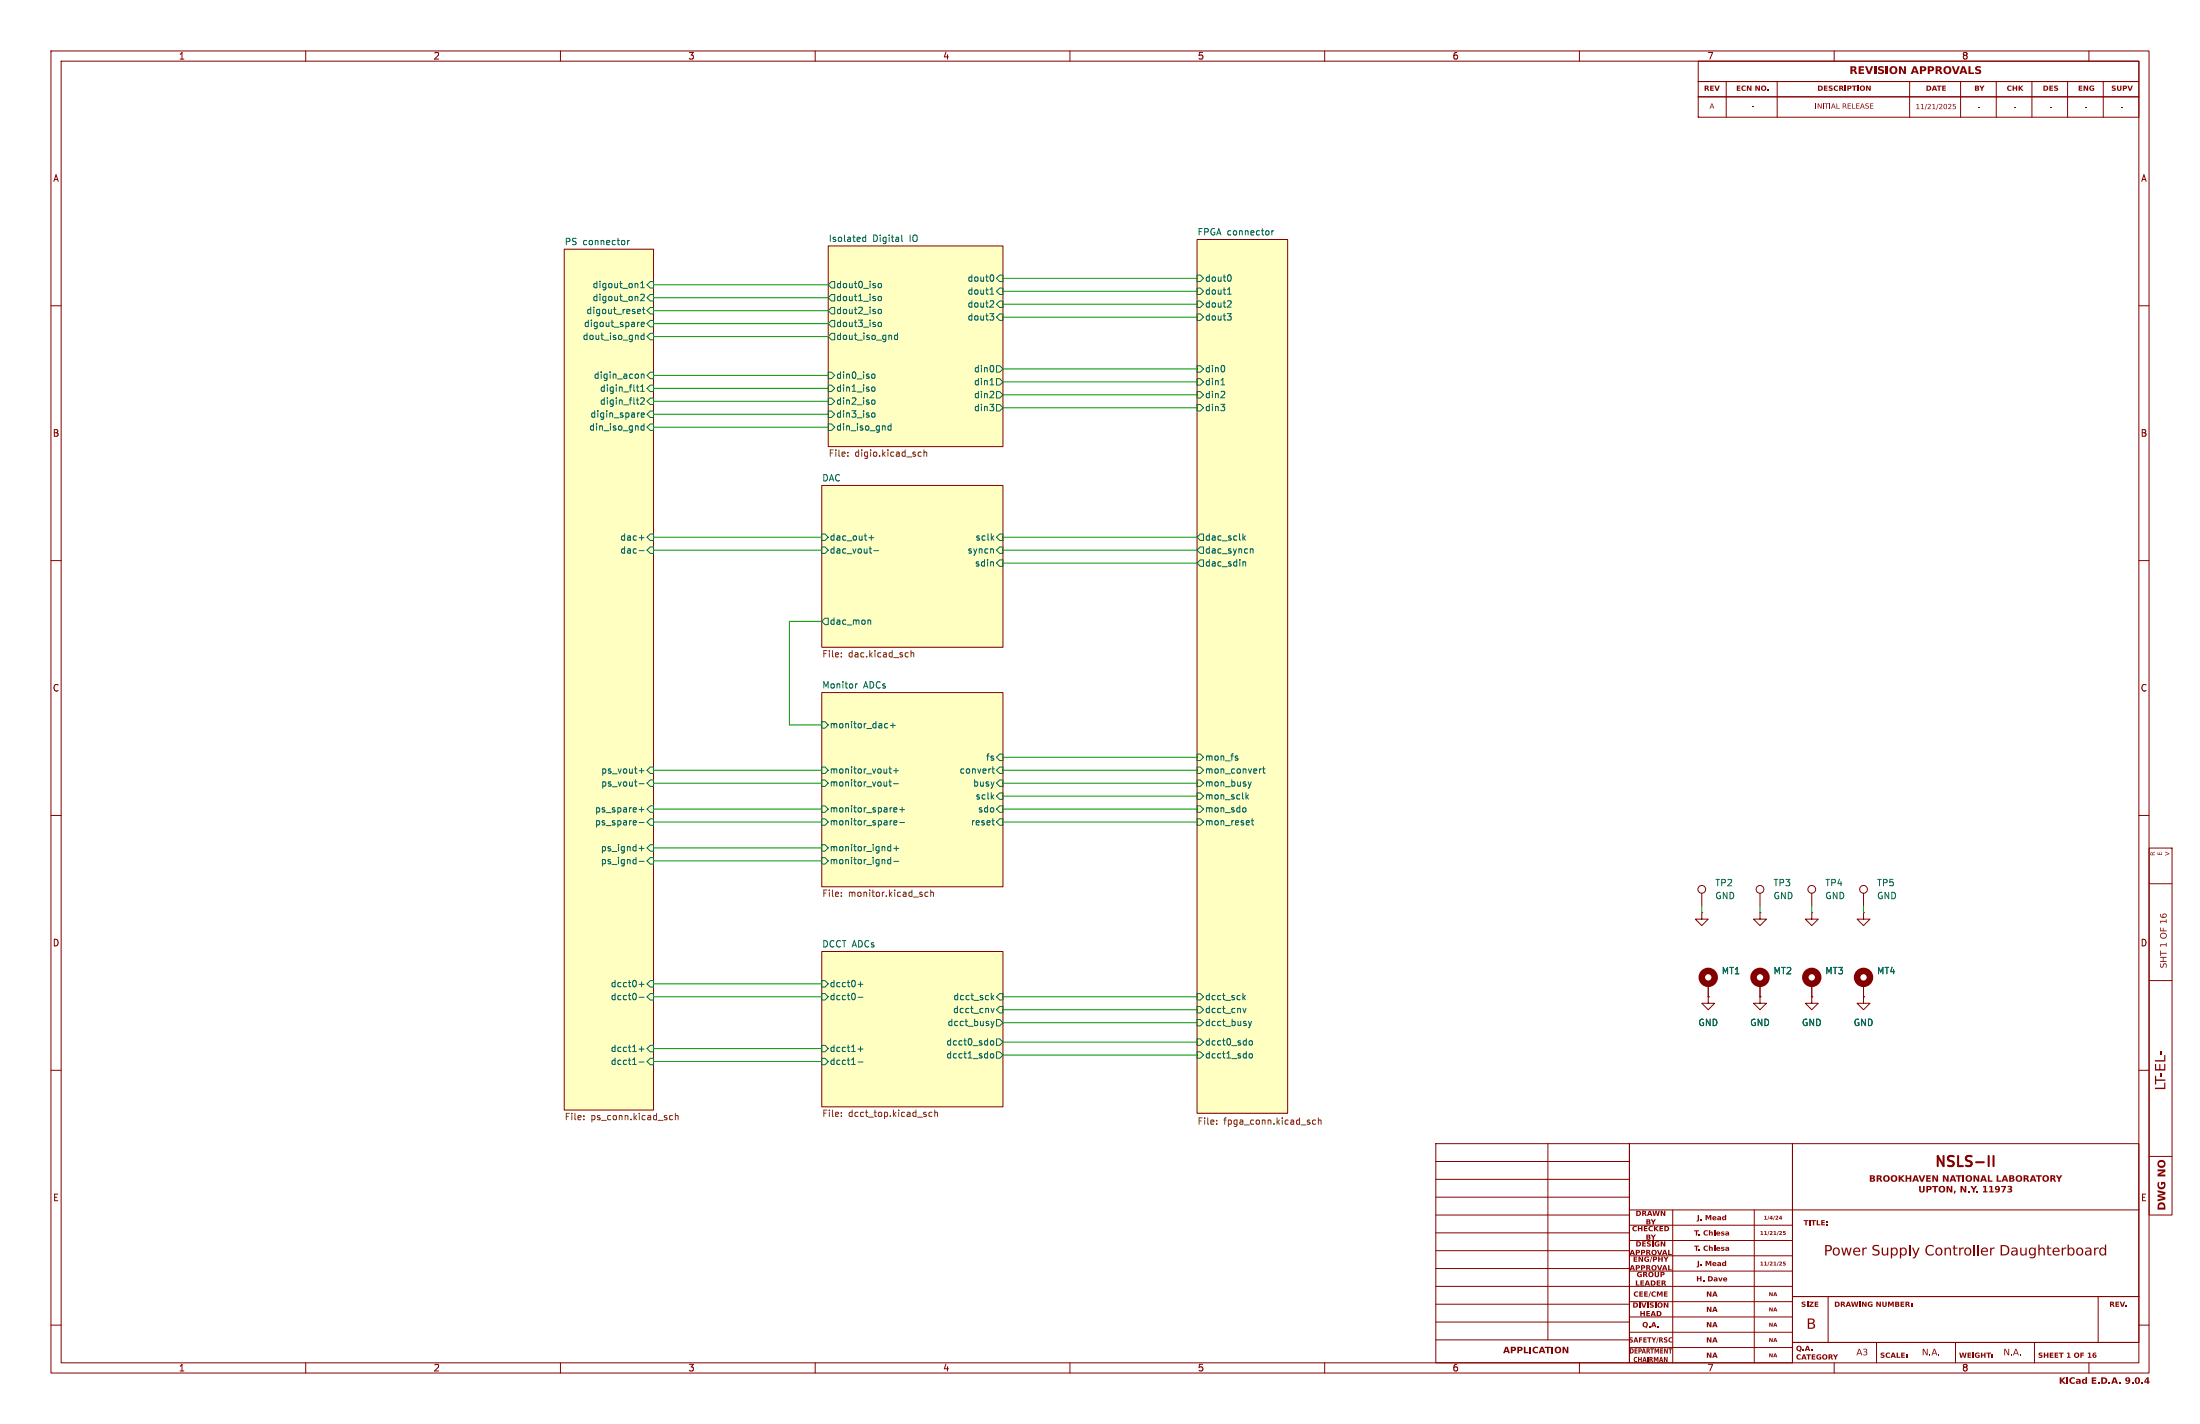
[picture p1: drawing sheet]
(kicad_sch
 (version 20250114)
 (generator "eeschema")
 (generator_version "9.0")
 (paper "B")
 (title_block
  (title "Power Supply Controller Daughterboard")
  (date "2025-11-21")
  (company "BNL"))
 (lib_symbols
  (symbol "Connector:TestPoint"
   (pin_numbers (hide yes))
   (pin_names
    (offset 0.762) (hide yes)) (exclude_from_sim no) (in_bom yes) (on_board yes)
   (property "Reference" "TP" (at 0 6.858 0) (effects (font (size 1.27 1.27))))
   (property "Value" "TestPoint" (at 0 5.08 0) (effects (font (size 1.27 1.27))))
   (property "Footprint" "" (at 5.08 0 0) (effects (font (size 1.27 1.27)) (hide yes)))
   (property "Datasheet" "~" (at 5.08 0 0) (effects (font (size 1.27 1.27)) (hide yes)))
   (property "Description" "test point" (at 0 0 0) (effects (font (size 1.27 1.27)) (hide yes)))
   (symbol "TestPoint_0_1"
    (circle (center 0 3.302) (radius 0.762) (stroke (width 0) (type default)) (fill (type none))))
   (symbol "TestPoint_1_1"
    (pin passive line (at 0 0 90) (length 2.54) (name "1" (effects (font (size 1.27 1.27)))) (number "1" (effects (font (size 1.27 1.27))))))
   (embedded_fonts no))
  (symbol "GND_1"
   (power)
   (pin_numbers (hide yes))
   (pin_names
    (offset 0) (hide yes)) (exclude_from_sim no) (in_bom yes) (on_board yes)
   (property "Reference" "#PWR" (at 0 -6.35 0) (effects (font (size 1.27 1.27)) (hide yes)))
   (property "Value" "GND" (at 0 -3.81 0) (effects (font (size 1.27 1.27))))
   (property "Footprint" "" (at 0 0 0) (effects (font (size 1.27 1.27)) (hide yes)))
   (property "Datasheet" "" (at 0 0 0) (effects (font (size 1.27 1.27)) (hide yes)))
   (property "Description" "Power symbol creates a global label with name \"GND\" , ground" (at 0 0 0) (effects (font (size 1.27 1.27)) (hide yes)))
   (symbol "GND_1_0_1"
    (polyline (pts (xy 0 0) (xy 0 -1.27) (xy 1.27 -1.27) (xy 0 -2.54) (xy -1.27 -1.27) (xy 0 -1.27)) (stroke (width 0) (type default)) (fill (type none))))
   (symbol "GND_1_1_1"
    (pin power_in line (at 0 0 270) (length 0) (name "~" (effects (font (size 1.27 1.27)))) (number "1" (effects (font (size 1.27 1.27))))))
   (embedded_fonts no))
  (symbol "Mechanical:MountingHole_Pad"
   (pin_numbers (hide yes))
   (pin_names
    (offset 1.016) (hide yes)) (exclude_from_sim no) (in_bom no) (on_board yes)
   (property "Reference" "H" (at 0 6.35 0) (effects (font (size 1.27 1.27))))
   (property "Value" "MountingHole_Pad" (at 0 4.445 0) (effects (font (size 1.27 1.27))))
   (property "Footprint" "" (at 0 0 0) (effects (font (size 1.27 1.27)) (hide yes)))
   (property "Datasheet" "~" (at 0 0 0) (effects (font (size 1.27 1.27)) (hide yes)))
   (property "Description" "Mounting Hole with connection" (at 0 0 0) (effects (font (size 1.27 1.27)) (hide yes)))
   (symbol "MountingHole_Pad_0_1"
    (circle (center 0 1.27) (radius 1.27) (stroke (width 1.27) (type default)) (fill (type none))))
   (symbol "MountingHole_Pad_1_1"
    (pin input line (at 0 -2.54 90) (length 2.54) (name "1" (effects (font (size 1.27 1.27)))) (number "1" (effects (font (size 1.27 1.27))))))
   (embedded_fonts no))
  (symbol "power:GND"
   (power)
   (pin_numbers (hide yes))
   (pin_names
    (offset 0) (hide yes)) (exclude_from_sim no) (in_bom yes) (on_board yes)
   (property "Reference" "#PWR" (at 0 -6.35 0) (effects (font (size 1.27 1.27)) (hide yes)))
   (property "Value" "GND" (at 0 -3.81 0) (effects (font (size 1.27 1.27))))
   (property "Footprint" "" (at 0 0 0) (effects (font (size 1.27 1.27)) (hide yes)))
   (property "Datasheet" "" (at 0 0 0) (effects (font (size 1.27 1.27)) (hide yes)))
   (property "Description" "Power symbol creates a global label with name \"GND\" , ground" (at 0 0 0) (effects (font (size 1.27 1.27)) (hide yes)))
   (symbol "GND_0_1"
    (polyline (pts (xy 0 0) (xy 0 -1.27) (xy 1.27 -1.27) (xy 0 -2.54) (xy -1.27 -1.27) (xy 0 -1.27)) (stroke (width 0) (type default)) (fill (type none))))
   (symbol "GND_1_1"
    (pin power_in line (at 0 0 270) (length 0) (name "~" (effects (font (size 1.27 1.27)))) (number "1" (effects (font (size 1.27 1.27))))))
   (embedded_fonts no)))
 (wire
  (pts (xy 128.27 55.88) (xy 162.56 55.88))
  (stroke (width 0) (type default)))
 (wire
  (pts (xy 355.6 179.07) (xy 355.6 177.8))
  (stroke (width 0) (type default)))
 (wire
  (pts (xy 196.85 151.13) (xy 234.95 151.13))
  (stroke (width 0) (type default)))
 (wire
  (pts (xy 196.85 107.95) (xy 234.95 107.95))
  (stroke (width 0) (type default)))
 (wire
  (pts (xy 196.85 77.47) (xy 234.95 77.47))
  (stroke (width 0) (type default)))
 (wire
  (pts (xy 128.27 76.2) (xy 162.56 76.2))
  (stroke (width 0) (type default)))
 (wire
  (pts (xy 196.85 62.23) (xy 234.95 62.23))
  (stroke (width 0) (type default)))
 (wire
  (pts (xy 196.85 204.47) (xy 234.95 204.47))
  (stroke (width 0) (type default)))
 (wire
  (pts (xy 196.85 110.49) (xy 234.95 110.49))
  (stroke (width 0) (type default)))
 (wire
  (pts (xy 128.27 168.91) (xy 161.29 168.91))
  (stroke (width 0) (type default)))
 (wire
  (pts (xy 196.85 207.01) (xy 234.95 207.01))
  (stroke (width 0) (type default)))
 (wire
  (pts (xy 128.27 195.58) (xy 161.29 195.58))
  (stroke (width 0) (type default)))
 (wire
  (pts (xy 128.27 81.28) (xy 162.56 81.28))
  (stroke (width 0) (type default)))
 (wire
  (pts (xy 196.85 153.67) (xy 234.95 153.67))
  (stroke (width 0) (type default)))
 (wire
  (pts (xy 128.27 107.95) (xy 161.29 107.95))
  (stroke (width 0) (type default)))
 (wire
  (pts (xy 128.27 73.66) (xy 162.56 73.66))
  (stroke (width 0) (type default)))
 (wire
  (pts (xy 365.76 179.07) (xy 365.76 177.8))
  (stroke (width 0) (type default)))
 (wire
  (pts (xy 128.27 66.04) (xy 162.56 66.04))
  (stroke (width 0) (type default)))
 (wire
  (pts (xy 196.85 105.41) (xy 234.95 105.41))
  (stroke (width 0) (type default)))
 (wire
  (pts (xy 196.85 57.15) (xy 234.95 57.15))
  (stroke (width 0) (type default)))
 (wire
  (pts (xy 196.85 54.61) (xy 234.95 54.61))
  (stroke (width 0) (type default)))
 (wire
  (pts (xy 128.27 60.96) (xy 162.56 60.96))
  (stroke (width 0) (type default)))
 (wire
  (pts (xy 128.27 193.04) (xy 161.29 193.04))
  (stroke (width 0) (type default)))
 (wire
  (pts (xy 128.27 161.29) (xy 161.29 161.29))
  (stroke (width 0) (type default)))
 (wire
  (pts (xy 196.85 80.01) (xy 234.95 80.01))
  (stroke (width 0) (type default)))
 (wire
  (pts (xy 196.85 74.93) (xy 234.95 74.93))
  (stroke (width 0) (type default)))
 (wire
  (pts (xy 128.27 208.28) (xy 161.29 208.28))
  (stroke (width 0) (type default)))
 (wire
  (pts (xy 128.27 83.82) (xy 162.56 83.82))
  (stroke (width 0) (type default)))
 (wire
  (pts (xy 196.85 161.29) (xy 234.95 161.29))
  (stroke (width 0) (type default)))
 (wire
  (pts (xy 161.29 121.92) (xy 154.94 121.92))
  (stroke (width 0) (type default)))
 (wire
  (pts (xy 128.27 151.13) (xy 161.29 151.13))
  (stroke (width 0) (type default)))
 (wire
  (pts (xy 196.85 198.12) (xy 234.95 198.12))
  (stroke (width 0) (type default)))
 (wire
  (pts (xy 334.01 179.07) (xy 334.01 177.8))
  (stroke (width 0) (type default)))
 (wire
  (pts (xy 196.85 72.39) (xy 234.95 72.39))
  (stroke (width 0) (type default)))
 (wire
  (pts (xy 128.27 166.37) (xy 161.29 166.37))
  (stroke (width 0) (type default)))
 (wire
  (pts (xy 128.27 78.74) (xy 162.56 78.74))
  (stroke (width 0) (type default)))
 (wire
  (pts (xy 128.27 105.41) (xy 161.29 105.41))
  (stroke (width 0) (type default)))
 (wire
  (pts (xy 196.85 195.58) (xy 234.95 195.58))
  (stroke (width 0) (type default)))
 (wire
  (pts (xy 196.85 200.66) (xy 234.95 200.66))
  (stroke (width 0) (type default)))
 (wire
  (pts (xy 345.44 179.07) (xy 345.44 177.8))
  (stroke (width 0) (type default)))
 (wire
  (pts (xy 154.94 121.92) (xy 154.94 142.24))
  (stroke (width 0) (type default)))
 (wire
  (pts (xy 196.85 158.75) (xy 234.95 158.75))
  (stroke (width 0) (type default)))
 (wire
  (pts (xy 128.27 153.67) (xy 161.29 153.67))
  (stroke (width 0) (type default)))
 (wire
  (pts (xy 128.27 58.42) (xy 162.56 58.42))
  (stroke (width 0) (type default)))
 (wire
  (pts (xy 128.27 205.74) (xy 161.29 205.74))
  (stroke (width 0) (type default)))
 (wire
  (pts (xy 128.27 158.75) (xy 161.29 158.75))
  (stroke (width 0) (type default)))
 (wire
  (pts (xy 196.85 156.21) (xy 234.95 156.21))
  (stroke (width 0) (type default)))
 (wire
  (pts (xy 154.94 142.24) (xy 161.29 142.24))
  (stroke (width 0) (type default)))
 (wire
  (pts (xy 196.85 59.69) (xy 234.95 59.69))
  (stroke (width 0) (type default)))
 (wire
  (pts (xy 128.27 63.5) (xy 162.56 63.5))
  (stroke (width 0) (type default)))
 (wire
  (pts (xy 196.85 148.59) (xy 234.95 148.59))
  (stroke (width 0) (type default)))
 (symbol
  (lib_name "GND_1")
  (lib_id "power:GND")
  (at 365.76 179.07 0)
  (unit 1)
  (exclude_from_sim no)
  (in_bom yes)
  (on_board yes)
  (dnp no)
  (fields_autoplaced yes)
  (property "Reference" "#PWR0219" (at 365.76 185.42 0) (effects (font (size 1.27 1.27)) (hide yes)))
  (property "Value" "GND" (at 365.76 184.15 0) (effects (font (size 1.27 1.27)) (hide yes)))
  (property "Footprint" "" (at 365.76 179.07 0) (effects (font (size 1.27 1.27)) (hide yes)))
  (property "Datasheet" "" (at 365.76 179.07 0) (effects (font (size 1.27 1.27)) (hide yes)))
  (property "Description" "Power symbol creates a global label with name \"GND\" , ground" (at 365.76 179.07 0) (effects (font (size 1.27 1.27)) (hide yes)))
  (pin "1"))
 (symbol
  (lib_id "Mechanical:MountingHole_Pad")
  (at 345.44 193.04 0)
  (unit 1)
  (exclude_from_sim no)
  (in_bom no)
  (on_board yes)
  (dnp no)
  (fields_autoplaced yes)
  (property "Reference" "MT2" (at 347.98 190.4999 0) (effects (font (size 1.27 1.27)) (justify left)))
  (property "Value" "MountingHole_Pad" (at 347.98 193.0399 0) (effects (font (size 1.27 1.27)) (justify left) (hide yes)))
  (property "Footprint" "MountingHole:MountingHole_3.2mm_M3_Pad_TopBottom" (at 345.44 193.04 0) (effects (font (size 1.27 1.27)) (hide yes)))
  (property "Datasheet" "~" (at 345.44 193.04 0) (effects (font (size 1.27 1.27)) (hide yes)))
  (property "Description" "Mounting Hole with connection" (at 345.44 193.04 0) (effects (font (size 1.27 1.27)) (hide yes)))
  (pin "1"))
 (symbol
  (lib_id "Mechanical:MountingHole_Pad")
  (at 355.6 193.04 0)
  (unit 1)
  (exclude_from_sim no)
  (in_bom no)
  (on_board yes)
  (dnp no)
  (fields_autoplaced yes)
  (property "Reference" "MT3" (at 358.14 190.4999 0) (effects (font (size 1.27 1.27)) (justify left)))
  (property "Value" "MountingHole_Pad" (at 358.14 193.0399 0) (effects (font (size 1.27 1.27)) (justify left) (hide yes)))
  (property "Footprint" "MountingHole:MountingHole_3.2mm_M3_Pad_TopBottom" (at 355.6 193.04 0) (effects (font (size 1.27 1.27)) (hide yes)))
  (property "Datasheet" "~" (at 355.6 193.04 0) (effects (font (size 1.27 1.27)) (hide yes)))
  (property "Description" "Mounting Hole with connection" (at 355.6 193.04 0) (effects (font (size 1.27 1.27)) (hide yes)))
  (pin "1"))
 (symbol
  (lib_id "power:GND")
  (at 335.28 195.58 0)
  (unit 1)
  (exclude_from_sim no)
  (in_bom yes)
  (on_board yes)
  (dnp no)
  (fields_autoplaced yes)
  (property "Reference" "#PWR01" (at 335.28 201.93 0) (effects (font (size 1.27 1.27)) (hide yes)))
  (property "Value" "GND" (at 335.28 200.66 0) (effects (font (size 1.27 1.27))))
  (property "Footprint" "" (at 335.28 195.58 0) (effects (font (size 1.27 1.27)) (hide yes)))
  (property "Datasheet" "" (at 335.28 195.58 0) (effects (font (size 1.27 1.27)) (hide yes)))
  (property "Description" "Power symbol creates a global label with name \"GND\" , ground" (at 335.28 195.58 0) (effects (font (size 1.27 1.27)) (hide yes)))
  (pin "1"))
 (symbol
  (lib_id "Connector:TestPoint")
  (at 334.01 177.8 0)
  (unit 1)
  (exclude_from_sim no)
  (in_bom yes)
  (on_board yes)
  (dnp no)
  (fields_autoplaced yes)
  (property "Reference" "TP2" (at 336.55 173.2279 0) (effects (font (size 1.27 1.27)) (justify left)))
  (property "Value" "${SHORT_NET_NAME(1)}" (at 336.55 175.7679 0) (effects (font (size 1.27 1.27)) (justify left)))
  (property "Footprint" "myparts:TestPoint_RCS-0C" (at 339.09 177.8 0) (effects (font (size 1.27 1.27)) (hide yes)))
  (property "Datasheet" "~" (at 339.09 177.8 0) (effects (font (size 1.27 1.27)) (hide yes)))
  (property "Description" "PC TEST POINT NATURAL" (at 334.01 177.8 0) (effects (font (size 1.27 1.27)) (hide yes)))
  (property "MFG" "TE" (at 334.01 177.8 0) (effects (font (size 1.27 1.27)) (hide yes)))
  (property "MFG_PN" "RCS-0C" (at 334.01 177.8 0) (effects (font (size 1.27 1.27)) (hide yes)))
  (property "Cost" "0.23" (at 334.01 177.8 0) (effects (font (size 1.27 1.27)) (hide yes)))
  (pin "1"))
 (symbol
  (lib_id "power:GND")
  (at 355.6 195.58 0)
  (unit 1)
  (exclude_from_sim no)
  (in_bom yes)
  (on_board yes)
  (dnp no)
  (fields_autoplaced yes)
  (property "Reference" "#PWR03" (at 355.6 201.93 0) (effects (font (size 1.27 1.27)) (hide yes)))
  (property "Value" "GND" (at 355.6 200.66 0) (effects (font (size 1.27 1.27))))
  (property "Footprint" "" (at 355.6 195.58 0) (effects (font (size 1.27 1.27)) (hide yes)))
  (property "Datasheet" "" (at 355.6 195.58 0) (effects (font (size 1.27 1.27)) (hide yes)))
  (property "Description" "Power symbol creates a global label with name \"GND\" , ground" (at 355.6 195.58 0) (effects (font (size 1.27 1.27)) (hide yes)))
  (pin "1"))
 (symbol
  (lib_id "Mechanical:MountingHole_Pad")
  (at 335.28 193.04 0)
  (unit 1)
  (exclude_from_sim no)
  (in_bom no)
  (on_board yes)
  (dnp no)
  (fields_autoplaced yes)
  (property "Reference" "MT1" (at 337.82 190.4999 0) (effects (font (size 1.27 1.27)) (justify left)))
  (property "Value" "MountingHole_Pad" (at 337.82 193.0399 0) (effects (font (size 1.27 1.27)) (justify left) (hide yes)))
  (property "Footprint" "MountingHole:MountingHole_3.2mm_M3_Pad_TopBottom" (at 335.28 193.04 0) (effects (font (size 1.27 1.27)) (hide yes)))
  (property "Datasheet" "~" (at 335.28 193.04 0) (effects (font (size 1.27 1.27)) (hide yes)))
  (property "Description" "Mounting Hole with connection" (at 335.28 193.04 0) (effects (font (size 1.27 1.27)) (hide yes)))
  (pin "1"))
 (symbol
  (lib_id "power:GND")
  (at 365.76 195.58 0)
  (unit 1)
  (exclude_from_sim no)
  (in_bom yes)
  (on_board yes)
  (dnp no)
  (fields_autoplaced yes)
  (property "Reference" "#PWR04" (at 365.76 201.93 0) (effects (font (size 1.27 1.27)) (hide yes)))
  (property "Value" "GND" (at 365.76 200.66 0) (effects (font (size 1.27 1.27))))
  (property "Footprint" "" (at 365.76 195.58 0) (effects (font (size 1.27 1.27)) (hide yes)))
  (property "Datasheet" "" (at 365.76 195.58 0) (effects (font (size 1.27 1.27)) (hide yes)))
  (property "Description" "Power symbol creates a global label with name \"GND\" , ground" (at 365.76 195.58 0) (effects (font (size 1.27 1.27)) (hide yes)))
  (pin "1"))
 (symbol
  (lib_id "Connector:TestPoint")
  (at 365.76 177.8 0)
  (unit 1)
  (exclude_from_sim no)
  (in_bom yes)
  (on_board yes)
  (dnp no)
  (fields_autoplaced yes)
  (property "Reference" "TP5" (at 368.3 173.2279 0) (effects (font (size 1.27 1.27)) (justify left)))
  (property "Value" "${SHORT_NET_NAME(1)}" (at 368.3 175.7679 0) (effects (font (size 1.27 1.27)) (justify left)))
  (property "Footprint" "myparts:TestPoint_RCS-0C" (at 370.84 177.8 0) (effects (font (size 1.27 1.27)) (hide yes)))
  (property "Datasheet" "~" (at 370.84 177.8 0) (effects (font (size 1.27 1.27)) (hide yes)))
  (property "Description" "PC TEST POINT NATURAL" (at 365.76 177.8 0) (effects (font (size 1.27 1.27)) (hide yes)))
  (property "MFG" "TE" (at 365.76 177.8 0) (effects (font (size 1.27 1.27)) (hide yes)))
  (property "MFG_PN" "RCS-0C" (at 365.76 177.8 0) (effects (font (size 1.27 1.27)) (hide yes)))
  (property "Cost" "0.23" (at 365.76 177.8 0) (effects (font (size 1.27 1.27)) (hide yes)))
  (pin "1"))
 (symbol
  (lib_id "power:GND")
  (at 345.44 195.58 0)
  (unit 1)
  (exclude_from_sim no)
  (in_bom yes)
  (on_board yes)
  (dnp no)
  (fields_autoplaced yes)
  (property "Reference" "#PWR02" (at 345.44 201.93 0) (effects (font (size 1.27 1.27)) (hide yes)))
  (property "Value" "GND" (at 345.44 200.66 0) (effects (font (size 1.27 1.27))))
  (property "Footprint" "" (at 345.44 195.58 0) (effects (font (size 1.27 1.27)) (hide yes)))
  (property "Datasheet" "" (at 345.44 195.58 0) (effects (font (size 1.27 1.27)) (hide yes)))
  (property "Description" "Power symbol creates a global label with name \"GND\" , ground" (at 345.44 195.58 0) (effects (font (size 1.27 1.27)) (hide yes)))
  (pin "1"))
 (symbol
  (lib_id "Mechanical:MountingHole_Pad")
  (at 365.76 193.04 0)
  (unit 1)
  (exclude_from_sim no)
  (in_bom no)
  (on_board yes)
  (dnp no)
  (fields_autoplaced yes)
  (property "Reference" "MT4" (at 368.3 190.4999 0) (effects (font (size 1.27 1.27)) (justify left)))
  (property "Value" "MountingHole_Pad" (at 368.3 193.0399 0) (effects (font (size 1.27 1.27)) (justify left) (hide yes)))
  (property "Footprint" "MountingHole:MountingHole_3.2mm_M3_Pad_TopBottom" (at 365.76 193.04 0) (effects (font (size 1.27 1.27)) (hide yes)))
  (property "Datasheet" "~" (at 365.76 193.04 0) (effects (font (size 1.27 1.27)) (hide yes)))
  (property "Description" "Mounting Hole with connection" (at 365.76 193.04 0) (effects (font (size 1.27 1.27)) (hide yes)))
  (pin "1"))
 (symbol
  (lib_id "Connector:TestPoint")
  (at 355.6 177.8 0)
  (unit 1)
  (exclude_from_sim no)
  (in_bom yes)
  (on_board yes)
  (dnp no)
  (fields_autoplaced yes)
  (property "Reference" "TP4" (at 358.14 173.2279 0) (effects (font (size 1.27 1.27)) (justify left)))
  (property "Value" "${SHORT_NET_NAME(1)}" (at 358.14 175.7679 0) (effects (font (size 1.27 1.27)) (justify left)))
  (property "Footprint" "myparts:TestPoint_RCS-0C" (at 360.68 177.8 0) (effects (font (size 1.27 1.27)) (hide yes)))
  (property "Datasheet" "~" (at 360.68 177.8 0) (effects (font (size 1.27 1.27)) (hide yes)))
  (property "Description" "PC TEST POINT NATURAL" (at 355.6 177.8 0) (effects (font (size 1.27 1.27)) (hide yes)))
  (property "MFG" "TE" (at 355.6 177.8 0) (effects (font (size 1.27 1.27)) (hide yes)))
  (property "MFG_PN" "RCS-0C" (at 355.6 177.8 0) (effects (font (size 1.27 1.27)) (hide yes)))
  (property "Cost" "0.23" (at 355.6 177.8 0) (effects (font (size 1.27 1.27)) (hide yes)))
  (pin "1"))
 (symbol
  (lib_name "GND_1")
  (lib_id "power:GND")
  (at 334.01 179.07 0)
  (unit 1)
  (exclude_from_sim no)
  (in_bom yes)
  (on_board yes)
  (dnp no)
  (fields_autoplaced yes)
  (property "Reference" "#PWR0198" (at 334.01 185.42 0) (effects (font (size 1.27 1.27)) (hide yes)))
  (property "Value" "GND" (at 334.01 184.15 0) (effects (font (size 1.27 1.27)) (hide yes)))
  (property "Footprint" "" (at 334.01 179.07 0) (effects (font (size 1.27 1.27)) (hide yes)))
  (property "Datasheet" "" (at 334.01 179.07 0) (effects (font (size 1.27 1.27)) (hide yes)))
  (property "Description" "Power symbol creates a global label with name \"GND\" , ground" (at 334.01 179.07 0) (effects (font (size 1.27 1.27)) (hide yes)))
  (pin "1"))
 (symbol
  (lib_id "Connector:TestPoint")
  (at 345.44 177.8 0)
  (unit 1)
  (exclude_from_sim no)
  (in_bom yes)
  (on_board yes)
  (dnp no)
  (fields_autoplaced yes)
  (property "Reference" "TP3" (at 347.98 173.2279 0) (effects (font (size 1.27 1.27)) (justify left)))
  (property "Value" "${SHORT_NET_NAME(1)}" (at 347.98 175.7679 0) (effects (font (size 1.27 1.27)) (justify left)))
  (property "Footprint" "myparts:TestPoint_RCS-0C" (at 350.52 177.8 0) (effects (font (size 1.27 1.27)) (hide yes)))
  (property "Datasheet" "~" (at 350.52 177.8 0) (effects (font (size 1.27 1.27)) (hide yes)))
  (property "Description" "PC TEST POINT NATURAL" (at 345.44 177.8 0) (effects (font (size 1.27 1.27)) (hide yes)))
  (property "MFG" "TE" (at 345.44 177.8 0) (effects (font (size 1.27 1.27)) (hide yes)))
  (property "MFG_PN" "RCS-0C" (at 345.44 177.8 0) (effects (font (size 1.27 1.27)) (hide yes)))
  (property "Cost" "0.23" (at 345.44 177.8 0) (effects (font (size 1.27 1.27)) (hide yes)))
  (pin "1"))
 (symbol
  (lib_name "GND_1")
  (lib_id "power:GND")
  (at 355.6 179.07 0)
  (unit 1)
  (exclude_from_sim no)
  (in_bom yes)
  (on_board yes)
  (dnp no)
  (fields_autoplaced yes)
  (property "Reference" "#PWR0217" (at 355.6 185.42 0) (effects (font (size 1.27 1.27)) (hide yes)))
  (property "Value" "GND" (at 355.6 184.15 0) (effects (font (size 1.27 1.27)) (hide yes)))
  (property "Footprint" "" (at 355.6 179.07 0) (effects (font (size 1.27 1.27)) (hide yes)))
  (property "Datasheet" "" (at 355.6 179.07 0) (effects (font (size 1.27 1.27)) (hide yes)))
  (property "Description" "Power symbol creates a global label with name \"GND\" , ground" (at 355.6 179.07 0) (effects (font (size 1.27 1.27)) (hide yes)))
  (pin "1"))
 (symbol
  (lib_name "GND_1")
  (lib_id "power:GND")
  (at 345.44 179.07 0)
  (unit 1)
  (exclude_from_sim no)
  (in_bom yes)
  (on_board yes)
  (dnp no)
  (fields_autoplaced yes)
  (property "Reference" "#PWR0215" (at 345.44 185.42 0) (effects (font (size 1.27 1.27)) (hide yes)))
  (property "Value" "GND" (at 345.44 184.15 0) (effects (font (size 1.27 1.27)) (hide yes)))
  (property "Footprint" "" (at 345.44 179.07 0) (effects (font (size 1.27 1.27)) (hide yes)))
  (property "Datasheet" "" (at 345.44 179.07 0) (effects (font (size 1.27 1.27)) (hide yes)))
  (property "Description" "Power symbol creates a global label with name \"GND\" , ground" (at 345.44 179.07 0) (effects (font (size 1.27 1.27)) (hide yes)))
  (pin "1"))
 (sheet
  (at 234.95 46.99)
  (size 17.78 171.45)
  (exclude_from_sim no)
  (in_bom yes)
  (on_board yes)
  (dnp no)
  (fields_autoplaced yes)
  (stroke (width 0.1524) (type solid))
  (fill (color 255 255 194 1.0000))
  (property "Sheetname" "FPGA connector" (at 234.95 46.2784 0) (effects (font (size 1.27 1.27)) (justify left bottom)))
  (property "Sheetfile" "fpga_conn.kicad_sch" (at 234.95 219.2786 0) (effects (font (size 1.27 1.27)) (justify left top)))
  (pin "dcct_sck" input (at 234.95 195.58 180) (effects (font (size 1.27 1.27)) (justify left)))
  (pin "dcct_busy" input (at 234.95 200.66 180) (effects (font (size 1.27 1.27)) (justify left)))
  (pin "dac_syncn" output (at 234.95 107.95 180) (effects (font (size 1.27 1.27)) (justify left)))
  (pin "dcct0_sdo" input (at 234.95 204.47 180) (effects (font (size 1.27 1.27)) (justify left)))
  (pin "dout2" input (at 234.95 59.69 180) (effects (font (size 1.27 1.27)) (justify left)))
  (pin "mon_reset" input (at 234.95 161.29 180) (effects (font (size 1.27 1.27)) (justify left)))
  (pin "din3" input (at 234.95 80.01 180) (effects (font (size 1.27 1.27)) (justify left)))
  (pin "mon_sclk" input (at 234.95 156.21 180) (effects (font (size 1.27 1.27)) (justify left)))
  (pin "mon_convert" input (at 234.95 151.13 180) (effects (font (size 1.27 1.27)) (justify left)))
  (pin "dcct_cnv" input (at 234.95 198.12 180) (effects (font (size 1.27 1.27)) (justify left)))
  (pin "mon_sdo" input (at 234.95 158.75 180) (effects (font (size 1.27 1.27)) (justify left)))
  (pin "dout3" input (at 234.95 62.23 180) (effects (font (size 1.27 1.27)) (justify left)))
  (pin "mon_fs" input (at 234.95 148.59 180) (effects (font (size 1.27 1.27)) (justify left)))
  (pin "din2" input (at 234.95 77.47 180) (effects (font (size 1.27 1.27)) (justify left)))
  (pin "dout0" input (at 234.95 54.61 180) (effects (font (size 1.27 1.27)) (justify left)))
  (pin "dac_sdin" output (at 234.95 110.49 180) (effects (font (size 1.27 1.27)) (justify left)))
  (pin "dout1" input (at 234.95 57.15 180) (effects (font (size 1.27 1.27)) (justify left)))
  (pin "din1" input (at 234.95 74.93 180) (effects (font (size 1.27 1.27)) (justify left)))
  (pin "dcct1_sdo" input (at 234.95 207.01 180) (effects (font (size 1.27 1.27)) (justify left)))
  (pin "mon_busy" input (at 234.95 153.67 180) (effects (font (size 1.27 1.27)) (justify left)))
  (pin "din0" input (at 234.95 72.39 180) (effects (font (size 1.27 1.27)) (justify left)))
  (pin "dac_sclk" output (at 234.95 105.41 180) (effects (font (size 1.27 1.27)) (justify left))))
 (sheet
  (at 161.29 135.89)
  (size 35.56 38.1)
  (exclude_from_sim no)
  (in_bom yes)
  (on_board yes)
  (dnp no)
  (fields_autoplaced yes)
  (stroke (width 0.1524) (type solid))
  (fill (color 255 255 194 1.0000))
  (property "Sheetname" "Monitor ADCs" (at 161.29 135.1784 0) (effects (font (size 1.27 1.27)) (justify left bottom)))
  (property "Sheetfile" "monitor.kicad_sch" (at 161.29 174.5746 0) (effects (font (size 1.27 1.27)) (justify left top)))
  (pin "monitor_dac+" input (at 161.29 142.24 180) (effects (font (size 1.27 1.27)) (justify left)))
  (pin "monitor_ignd+" input (at 161.29 166.37 180) (effects (font (size 1.27 1.27)) (justify left)))
  (pin "monitor_ignd-" input (at 161.29 168.91 180) (effects (font (size 1.27 1.27)) (justify left)))
  (pin "monitor_spare+" input (at 161.29 158.75 180) (effects (font (size 1.27 1.27)) (justify left)))
  (pin "monitor_spare-" input (at 161.29 161.29 180) (effects (font (size 1.27 1.27)) (justify left)))
  (pin "monitor_vout+" input (at 161.29 151.13 180) (effects (font (size 1.27 1.27)) (justify left)))
  (pin "monitor_vout-" input (at 161.29 153.67 180) (effects (font (size 1.27 1.27)) (justify left)))
  (pin "fs" input (at 196.85 148.59 0) (effects (font (size 1.27 1.27)) (justify right)))
  (pin "convert" input (at 196.85 151.13 0) (effects (font (size 1.27 1.27)) (justify right)))
  (pin "busy" input (at 196.85 153.67 0) (effects (font (size 1.27 1.27)) (justify right)))
  (pin "sclk" input (at 196.85 156.21 0) (effects (font (size 1.27 1.27)) (justify right)))
  (pin "sdo" input (at 196.85 158.75 0) (effects (font (size 1.27 1.27)) (justify right)))
  (pin "reset" input (at 196.85 161.29 0) (effects (font (size 1.27 1.27)) (justify right))))
 (sheet
  (at 110.744 48.895)
  (size 17.526 168.91)
  (exclude_from_sim no)
  (in_bom yes)
  (on_board yes)
  (dnp no)
  (fields_autoplaced yes)
  (stroke (width 0.1524) (type solid))
  (fill (color 255 255 194 1.0000))
  (property "Sheetname" "PS connector" (at 110.744 48.1834 0) (effects (font (size 1.27 1.27)) (justify left bottom)))
  (property "Sheetfile" "ps_conn.kicad_sch" (at 110.744 218.3896 0) (effects (font (size 1.27 1.27)) (justify left top)))
  (pin "digin_flt1" input (at 128.27 76.2 0) (effects (font (size 1.27 1.27)) (justify right)))
  (pin "dac+" input (at 128.27 105.41 0) (effects (font (size 1.27 1.27)) (justify right)))
  (pin "ps_spare+" input (at 128.27 158.75 0) (effects (font (size 1.27 1.27)) (justify right)))
  (pin "digout_on2" input (at 128.27 58.42 0) (effects (font (size 1.27 1.27)) (justify right)))
  (pin "digin_spare" input (at 128.27 81.28 0) (effects (font (size 1.27 1.27)) (justify right)))
  (pin "ps_vout+" input (at 128.27 151.13 0) (effects (font (size 1.27 1.27)) (justify right)))
  (pin "digin_flt2" input (at 128.27 78.74 0) (effects (font (size 1.27 1.27)) (justify right)))
  (pin "ps_ignd-" input (at 128.27 168.91 0) (effects (font (size 1.27 1.27)) (justify right)))
  (pin "digout_spare" input (at 128.27 63.5 0) (effects (font (size 1.27 1.27)) (justify right)))
  (pin "ps_ignd+" input (at 128.27 166.37 0) (effects (font (size 1.27 1.27)) (justify right)))
  (pin "dac-" input (at 128.27 107.95 0) (effects (font (size 1.27 1.27)) (justify right)))
  (pin "ps_spare-" input (at 128.27 161.29 0) (effects (font (size 1.27 1.27)) (justify right)))
  (pin "digin_acon" input (at 128.27 73.66 0) (effects (font (size 1.27 1.27)) (justify right)))
  (pin "digout_reset" input (at 128.27 60.96 0) (effects (font (size 1.27 1.27)) (justify right)))
  (pin "digout_on1" input (at 128.27 55.88 0) (effects (font (size 1.27 1.27)) (justify right)))
  (pin "ps_vout-" input (at 128.27 153.67 0) (effects (font (size 1.27 1.27)) (justify right)))
  (pin "din_iso_gnd" input (at 128.27 83.82 0) (effects (font (size 1.27 1.27)) (justify right)))
  (pin "dcct1+" input (at 128.27 205.74 0) (effects (font (size 1.27 1.27)) (justify right)))
  (pin "dout_iso_gnd" input (at 128.27 66.04 0) (effects (font (size 1.27 1.27)) (justify right)))
  (pin "dcct1-" input (at 128.27 208.28 0) (effects (font (size 1.27 1.27)) (justify right)))
  (pin "dcct0+" input (at 128.27 193.04 0) (effects (font (size 1.27 1.27)) (justify right)))
  (pin "dcct0-" input (at 128.27 195.58 0) (effects (font (size 1.27 1.27)) (justify right))))
 (sheet
  (at 162.56 48.26)
  (size 34.29 39.37)
  (exclude_from_sim no)
  (in_bom yes)
  (on_board yes)
  (dnp no)
  (fields_autoplaced yes)
  (stroke (width 0.1524) (type solid))
  (fill (color 255 255 194 1.0000))
  (property "Sheetname" "Isolated Digital IO" (at 162.56 47.5484 0) (effects (font (size 1.27 1.27)) (justify left bottom)))
  (property "Sheetfile" "digio.kicad_sch" (at 162.56 88.2146 0) (effects (font (size 1.27 1.27)) (justify left top)))
  (pin "dout0" input (at 196.85 54.61 0) (effects (font (size 1.27 1.27)) (justify right)))
  (pin "dout1_iso" output (at 162.56 58.42 180) (effects (font (size 1.27 1.27)) (justify left)))
  (pin "din3" output (at 196.85 80.01 0) (effects (font (size 1.27 1.27)) (justify right)))
  (pin "din1" output (at 196.85 74.93 0) (effects (font (size 1.27 1.27)) (justify right)))
  (pin "din_iso_gnd" input (at 162.56 83.82 180) (effects (font (size 1.27 1.27)) (justify left)))
  (pin "din0" output (at 196.85 72.39 0) (effects (font (size 1.27 1.27)) (justify right)))
  (pin "dout1" input (at 196.85 57.15 0) (effects (font (size 1.27 1.27)) (justify right)))
  (pin "dout0_iso" output (at 162.56 55.88 180) (effects (font (size 1.27 1.27)) (justify left)))
  (pin "din2_iso" input (at 162.56 78.74 180) (effects (font (size 1.27 1.27)) (justify left)))
  (pin "din2" output (at 196.85 77.47 0) (effects (font (size 1.27 1.27)) (justify right)))
  (pin "dout_iso_gnd" output (at 162.56 66.04 180) (effects (font (size 1.27 1.27)) (justify left)))
  (pin "dout3_iso" output (at 162.56 63.5 180) (effects (font (size 1.27 1.27)) (justify left)))
  (pin "din1_iso" input (at 162.56 76.2 180) (effects (font (size 1.27 1.27)) (justify left)))
  (pin "dout2" input (at 196.85 59.69 0) (effects (font (size 1.27 1.27)) (justify right)))
  (pin "din0_iso" input (at 162.56 73.66 180) (effects (font (size 1.27 1.27)) (justify left)))
  (pin "dout2_iso" output (at 162.56 60.96 180) (effects (font (size 1.27 1.27)) (justify left)))
  (pin "dout3" input (at 196.85 62.23 0) (effects (font (size 1.27 1.27)) (justify right)))
  (pin "din3_iso" input (at 162.56 81.28 180) (effects (font (size 1.27 1.27)) (justify left))))
 (sheet
  (at 161.29 186.69)
  (size 35.56 30.48)
  (exclude_from_sim no)
  (in_bom yes)
  (on_board yes)
  (dnp no)
  (fields_autoplaced yes)
  (stroke (width 0.1524) (type solid))
  (fill (color 255 255 194 1.0000))
  (property "Sheetname" "DCCT ADCs" (at 161.29 185.9784 0) (effects (font (size 1.27 1.27)) (justify left bottom)))
  (property "Sheetfile" "dcct_top.kicad_sch" (at 161.29 217.7546 0) (effects (font (size 1.27 1.27)) (justify left top)))
  (pin "dcct0+" input (at 161.29 193.04 180) (effects (font (size 1.27 1.27)) (justify left)))
  (pin "dcct1-" input (at 161.29 208.28 180) (effects (font (size 1.27 1.27)) (justify left)))
  (pin "dcct1+" input (at 161.29 205.74 180) (effects (font (size 1.27 1.27)) (justify left)))
  (pin "dcct0-" input (at 161.29 195.58 180) (effects (font (size 1.27 1.27)) (justify left)))
  (pin "dcct0_sdo" output (at 196.85 204.47 0) (effects (font (size 1.27 1.27)) (justify right)))
  (pin "dcct1_sdo" output (at 196.85 207.01 0) (effects (font (size 1.27 1.27)) (justify right)))
  (pin "dcct_cnv" input (at 196.85 198.12 0) (effects (font (size 1.27 1.27)) (justify right)))
  (pin "dcct_sck" input (at 196.85 195.58 0) (effects (font (size 1.27 1.27)) (justify right)))
  (pin "dcct_busy" output (at 196.85 200.66 0) (effects (font (size 1.27 1.27)) (justify right))))
 (sheet
  (at 161.29 95.25)
  (size 35.56 31.75)
  (exclude_from_sim no)
  (in_bom yes)
  (on_board yes)
  (dnp no)
  (fields_autoplaced yes)
  (stroke (width 0.1524) (type solid))
  (fill (color 255 255 194 1.0000))
  (property "Sheetname" "DAC" (at 161.29 94.5384 0) (effects (font (size 1.27 1.27)) (justify left bottom)))
  (property "Sheetfile" "dac.kicad_sch" (at 161.29 127.5846 0) (effects (font (size 1.27 1.27)) (justify left top)))
  (pin "dac_mon" output (at 161.29 121.92 180) (effects (font (size 1.27 1.27)) (justify left)))
  (pin "sclk" input (at 196.85 105.41 0) (effects (font (size 1.27 1.27)) (justify right)))
  (pin "syncn" input (at 196.85 107.95 0) (effects (font (size 1.27 1.27)) (justify right)))
  (pin "sdin" input (at 196.85 110.49 0) (effects (font (size 1.27 1.27)) (justify right)))
  (pin "dac_out+" input (at 161.29 105.41 180) (effects (font (size 1.27 1.27)) (justify left)))
  (pin "dac_vout-" input (at 161.29 107.95 180) (effects (font (size 1.27 1.27)) (justify left))))
 (sheet_instances
  (path ""
   (page "1")))
 (embedded_fonts no))
